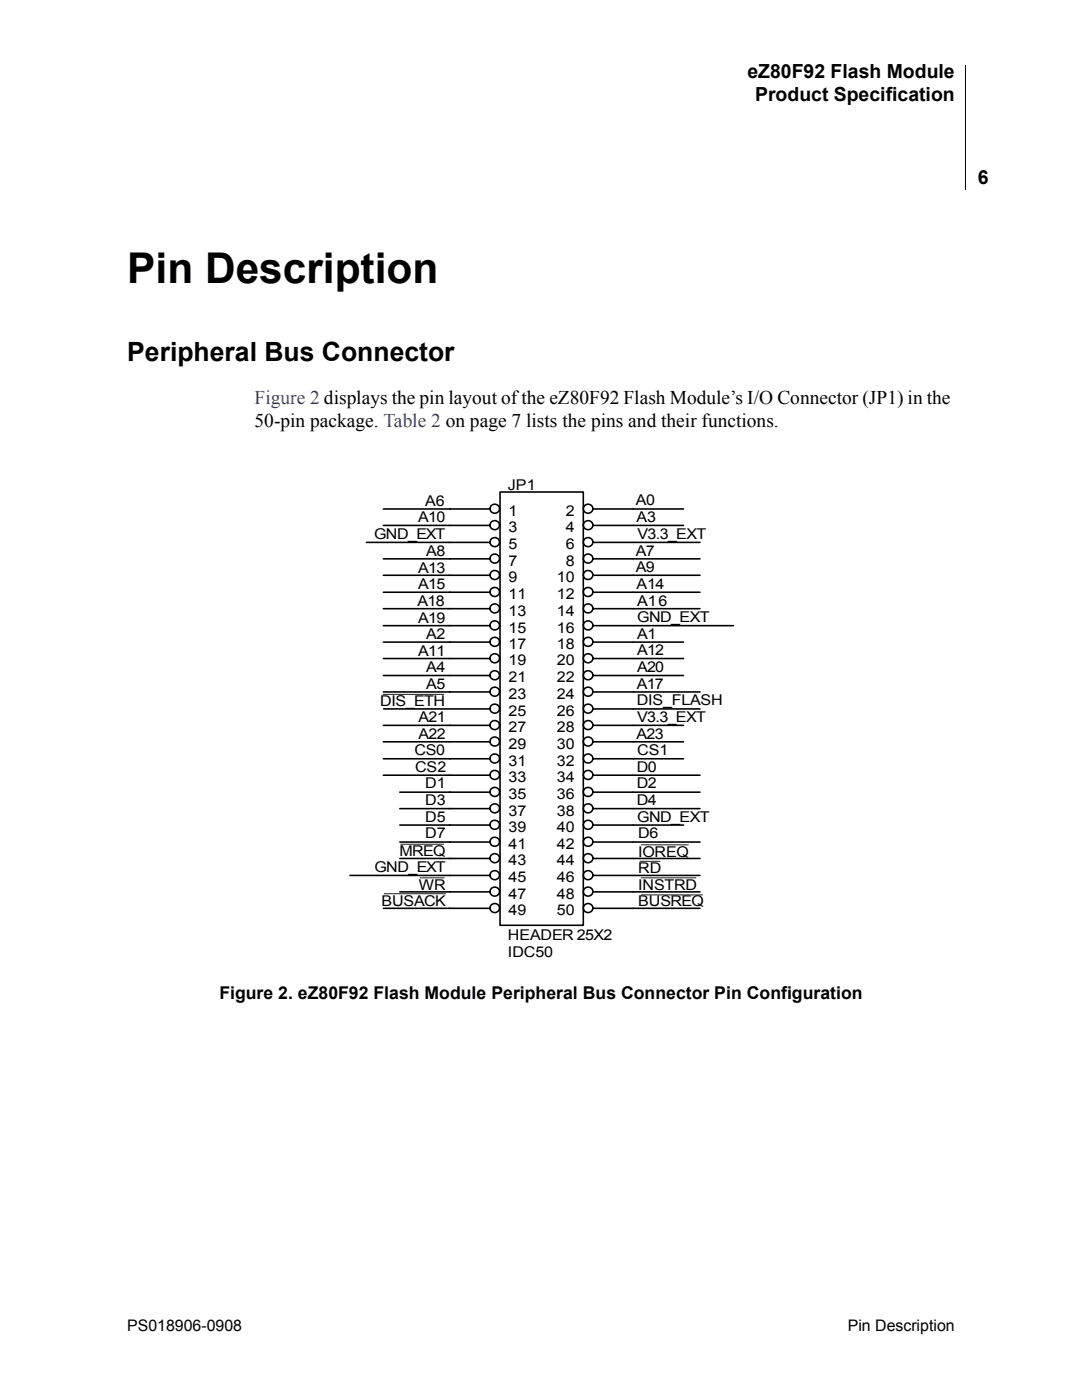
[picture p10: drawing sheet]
<svg xmlns="http://www.w3.org/2000/svg" width="216mm" height="279mm" viewBox="0 0 216 279" stroke-linecap="round" stroke-linejoin="round" font-family="sans-serif">
<path d="M192.5 13h.2z" fill="#000"/>
<path d="M192.6 13v24.9" fill="none" stroke="#000" stroke-width=".2"/>
<g fill="#fff">
<path d="M163.4 27.7h27.1v10.1h-27.1z"/>
<path d="M68.3 94.6h79.3v99.6h-79.3z"/>
</g>
<g fill="none" stroke="#000" stroke-width=".32">
<path d="M99.8 98.2h16.6v86.5h-16.6zM73.1 108.2h24.7M76.5 101.6h21.3M76.5 104.9h21.3M76.5 111.5h21.3M76.5 114.8h21.3M76.5 118.2h21.3M99.7 101.5a.95 .95 0 0 0-1.5-.8 .95 .95 0 0 0 0 1.6 .95 .95 0 0 0 1.5-.8M99.7 104.8a.95 .95 0 0 0-1.5-.8 .95 .95 0 0 0 0 1.6 .95 .95 0 0 0 1.5-.8M99.7 108.1a.95 .95 0 0 0-1.5-.8 .95 .95 0 0 0 0 1.7 .95 .95 0 0 0 1.5-.8M99.7 111.4a.95 .95 0 0 0-1.5-.8 .95 .95 0 0 0 0 1.7 .95 .95 0 0 0 1.5-.8M99.7 114.7a.95 .95 0 0 0-1.5-.8 .95 .95 0 0 0 0 1.6 .95 .95 0 0 0 1.5-.7"/>
<path d="M99.7 118.1a.95 .95 0 0 0-1.5-.8 .95 .95 0 0 0 0 1.6 .95 .95 0 0 0 1.5-.8M118.3 101.5a.95 .95 0 0 0-1.4-.8 .95 .95 0 0 0 0 1.6 .95 .95 0 0 0 1.4-.8M118.3 104.8a.95 .95 0 0 0-1.4-.8 .95 .95 0 0 0 0 1.6 .95 .95 0 0 0 1.4-.8M118.3 108.1a.95 .95 0 0 0-1.4-.8 .95 .95 0 0 0 0 1.7 .95 .95 0 0 0 1.4-.8M118.3 111.4a.95 .95 0 0 0-1.4-.8 .95 .95 0 0 0 0 1.7 .95 .95 0 0 0 1.4-.8M118.3 114.7a.95 .95 0 0 0-1.4-.8 .95 .95 0 0 0 0 1.6 .95 .95 0 0 0 1.4-.7M118.3 118.1a.95 .95 0 0 0-1.4-.8 .95 .95 0 0 0 0 1.6 .95 .95 0 0 0 1.4-.8M118.4 101.6h18M118.4 104.9h18M118.4 108.2h21.3M118.4 111.5h21.3M118.4 114.8h21.3"/>
<path d="M118.4 118.2h21.3M76.5 121.5h21.3M76.5 124.9h21.3M76.5 128.1h21.3M76.5 131.4h21.3M76.5 134.8h21.3M76.5 138.1h21.3M99.7 121.4a.95 .95 0 0 0-1.5-.8 .95 .95 0 0 0 0 1.6 .95 .95 0 0 0 1.5-.8M99.7 124.8a.95 .95 0 0 0-1.5-.8 .95 .95 0 0 0 0 1.6 .95 .95 0 0 0 1.5-.8M99.7 128a.95 .95 0 0 0-1.5-.8 .95 .95 0 0 0 0 1.7 .95 .95 0 0 0 1.5-.8M99.7 131.3a.95 .95 0 0 0-1.5-.8 .95 .95 0 0 0 0 1.7 .95 .95 0 0 0 1.5-.8M99.7 134.7a.95 .95 0 0 0-1.5-.8 .95 .95 0 0 0 0 1.7 .95 .95 0 0 0 1.5-.8"/>
<path d="M99.7 138a.95 .95 0 0 0-1.5-.8 .95 .95 0 0 0 0 1.6 .95 .95 0 0 0 1.5-.8M118.3 121.4a.95 .95 0 0 0-1.4-.8 .95 .95 0 0 0 0 1.6 .95 .95 0 0 0 1.4-.8M118.3 124.8a.95 .95 0 0 0-1.4-.8 .95 .95 0 0 0 0 1.6 .95 .95 0 0 0 1.4-.8M118.3 128a.95 .95 0 0 0-1.4-.8 .95 .95 0 0 0 0 1.7 .95 .95 0 0 0 1.4-.8M118.3 131.3a.95 .95 0 0 0-1.4-.8 .95 .95 0 0 0 0 1.7 .95 .95 0 0 0 1.4-.8M118.3 134.7a.95 .95 0 0 0-1.4-.8 .95 .95 0 0 0 0 1.7 .95 .95 0 0 0 1.4-.8M118.3 138a.95 .95 0 0 0-1.4-.8 .95 .95 0 0 0 0 1.6 .95 .95 0 0 0 1.4-.8M118.4 121.5h21.3M118.4 124.9h27.9M118.4 128.1h18M118.4 131.4h18M118.4 134.8h18"/>
<path d="M118.4 138.1h21.3M76.5 144.8h21.3M76.5 148h21.3M76.5 151.4h21.3M76.5 154.7h21.3M76.5 141.5h21.3M79.8 158.1h18M99.7 141.4a.95 .95 0 0 0-1.5-.8 .95 .95 0 0 0 0 1.6 .95 .95 0 0 0 1.5-.8M99.7 144.7a.95 .95 0 0 0-1.5-.8 .95 .95 0 0 0 0 1.6 .95 .95 0 0 0 1.5-.8M99.7 147.9a.95 .95 0 0 0-1.5-.8 .95 .95 0 0 0 0 1.7 .95 .95 0 0 0 1.5-.8M99.7 151.3a.95 .95 0 0 0-1.5-.8 .95 .95 0 0 0 0 1.7 .95 .95 0 0 0 1.5-.8M99.7 154.6a.95 .95 0 0 0-1.5-.8 .95 .95 0 0 0 0 1.7 .95 .95 0 0 0 1.5-.8"/>
<path d="M99.7 158a.95 .95 0 0 0-1.5-.8 .95 .95 0 0 0 0 1.6 .95 .95 0 0 0 1.5-.8M118.3 141.4a.95 .95 0 0 0-1.4-.8 .95 .95 0 0 0 0 1.6 .95 .95 0 0 0 1.4-.8M118.3 144.7a.95 .95 0 0 0-1.4-.8 .95 .95 0 0 0 0 1.6 .95 .95 0 0 0 1.4-.8M118.3 147.9a.95 .95 0 0 0-1.4-.8 .95 .95 0 0 0 0 1.7 .95 .95 0 0 0 1.4-.8M118.3 151.3a.95 .95 0 0 0-1.4-.8 .95 .95 0 0 0 0 1.7 .95 .95 0 0 0 1.4-.8M118.3 154.6a.95 .95 0 0 0-1.4-.8 .95 .95 0 0 0 0 1.7 .95 .95 0 0 0 1.4-.8M118.3 158a.95 .95 0 0 0-1.4-.8 .95 .95 0 0 0 0 1.6 .95 .95 0 0 0 1.4-.8M118.4 141.5h21.3M118.4 144.8h18M118.4 148h18M118.4 151.4h18M118.4 154.7h21.3"/>
<path d="M118.4 158.1h21.3M69.8 174.7h28M79.8 161.4h18M79.8 164.7h18M79.8 168h18M79.8 171.3h18M79.8 178h18M99.7 161.3a.95 .95 0 0 0-1.5-.8 .95 .95 0 0 0 0 1.6 .95 .95 0 0 0 1.5-.8M99.7 164.6a.95 .95 0 0 0-1.5-.8 .95 .95 0 0 0 0 1.6 .95 .95 0 0 0 1.5-.8M99.7 167.9a.95 .95 0 0 0-1.5-.8 .95 .95 0 0 0 0 1.7 .95 .95 0 0 0 1.5-.8M99.7 171.2a.95 .95 0 0 0-1.5-.8 .95 .95 0 0 0 0 1.7 .95 .95 0 0 0 1.5-.8M99.7 174.6a.95 .95 0 0 0-1.5-.8 .95 .95 0 0 0 0 1.7 .95 .95 0 0 0 1.5-.8"/>
<path d="M99.7 177.9a.95 .95 0 0 0-1.5-.8 .95 .95 0 0 0 0 1.6 .95 .95 0 0 0 1.5-.8M118.3 161.3a.95 .95 0 0 0-1.4-.8 .95 .95 0 0 0 0 1.6 .95 .95 0 0 0 1.4-.8M118.3 164.6a.95 .95 0 0 0-1.4-.8 .95 .95 0 0 0 0 1.6 .95 .95 0 0 0 1.4-.8M118.3 167.9a.95 .95 0 0 0-1.4-.8 .95 .95 0 0 0 0 1.7 .95 .95 0 0 0 1.4-.8M118.3 171.2a.95 .95 0 0 0-1.4-.8 .95 .95 0 0 0 0 1.7 .95 .95 0 0 0 1.4-.8M118.3 174.6a.95 .95 0 0 0-1.4-.8 .95 .95 0 0 0 0 1.7 .95 .95 0 0 0 1.4-.8M118.3 177.9a.95 .95 0 0 0-1.4-.8 .95 .95 0 0 0 0 1.6 .95 .95 0 0 0 1.4-.8M118.4 161.4h21.3M118.4 164.7h18M118.4 168h21.3M118.4 171.3h21.3M118.4 174.7h21.3"/>
<path d="M118.4 178h21.3M76.5 181.3h21.3M99.7 181.2a.95 .95 0 0 0-1.5-.8 .95 .95 0 0 0 0 1.6 .95 .95 0 0 0 1.5-.8M118.3 181.2a.95 .95 0 0 0-1.4-.8 .95 .95 0 0 0 0 1.6 .95 .95 0 0 0 1.4-.8M118.4 181.3h21.3"/>
</g>
<g fill="#fff" stroke="#231f20" stroke-width=".2">
<path d="M76.4 138.6h12.2z"/>
<path d="M79.9 168.5h8.7z"/>
<path d="M76.6 178.4h12.4z"/>
<path d="M127.9 178.6h12.3z"/>
<path d="M127.9 175.2h11z"/>
<path d="M127.9 168.6h9.5z"/>
<path d="M127.6 171.9h4.2z"/>
<path d="M83.8 175.2h4.9z"/>
</g>
<text font-size="8.5" x="25.4" y="56.5">Pin Description</text>
<text font-size="5.3" x="25.4" y="72">Peripheral Bus Connector</text>
<g font-size="3.9">
<text x="149.1" y="15.6">eZ80F92 Flash Module</text>
<text x="150.7" y="20.2">Product Specification</text>
<text x="195.1" y="36.7">6</text>
<text x="50.8" y="85.1">50-pin package. Table 2 on page 7 lists the pins and their functions.</text>
</g>
<text font-size="3.9" fill="#00f" x="50.8" y="80.5">Figure 2 displays the pin layout of the eZ80F92 Flash Module’s I/O Connector (JP1) in the</text>
<text font-size="3.5" x="43.8" y="199.4">Figure 2. eZ80F92 Flash Module Peripheral Bus Connector Pin Configuration</text>
<g font-size="3.2">
<text x="25.4" y="265.7">PS018906-0908</text>
<text x="169.2" y="265.7">Pin Description</text>
</g>
<g font-size="3">
<text x="84.9" y="101">A6</text>
<text x="101.4" y="97.9">JP1</text>
<text x="126.8" y="100.8">A0</text>
<text x="74.6" y="107.7">GND_EXT</text>
<text x="83.5" y="104.2">A10</text>
<text x="101.5" y="103">1</text>
<text x="101.5" y="106.2">3</text>
<text x="112.9" y="103">2</text>
<text x="112.9" y="106.2">4</text>
<text x="127" y="104.2">A3</text>
<text x="127.2" y="107.5">V3.3_EXT</text>
<text x="85" y="110.9">A8</text>
<text x="101.5" y="109.6">5</text>
<text x="101.5" y="112.9">7</text>
<text x="112.9" y="109.6">6</text>
<text x="112.9" y="112.9">8</text>
<text x="126.9" y="110.9">A7</text>
<text x="83.5" y="117.6">A15</text>
<text x="83.5" y="114.3">A13</text>
<text x="101.5" y="116.2">9</text>
<text x="101.5" y="119.6">11</text>
<text x="111.1" y="119.6">12</text>
<text x="111.1" y="116.2">10</text>
<text x="126.9" y="114.2">A9</text>
<text x="127" y="117.5">A14</text>
<text x="83.3" y="120.8">A18</text>
<text x="83.5" y="124.2">A19</text>
<text x="101.5" y="122.9">13</text>
<text x="111.1" y="122.9">14</text>
<text x="127.1" y="124.1">GND_EXT</text>
<text x="127.2" y="120.8">A16</text>
<text x="83.5" y="130.9">A11</text>
<text x="85" y="127.5">A2</text>
<text x="101.5" y="126.2">15</text>
<text x="101.5" y="129.5">17</text>
<text x="111.1" y="126.2">16</text>
<text x="111.1" y="129.5">18</text>
<text x="127.1" y="130.8">A12</text>
<text x="127.1" y="127.5">A1</text>
<text x="85" y="134.2">A4</text>
<text x="85" y="137.6">A5</text>
<text x="101.5" y="132.8">19</text>
<text x="101.5" y="136.2">21</text>
<text x="111.1" y="132.8">20</text>
<text x="111.1" y="136.2">22</text>
<text x="127" y="137.5">A17</text>
<text x="127.1" y="134.2">A20</text>
<text x="75.9" y="141">DIS_ETH</text>
<text x="101.5" y="139.5">23</text>
<text x="101.5" y="142.9">25</text>
<text x="111.1" y="139.5">24</text>
<text x="111.1" y="142.9">26</text>
<text x="127.1" y="140.7">DIS_FLASH</text>
<text x="83.5" y="144.1">A21</text>
<text x="83.5" y="147.4">A22</text>
<text x="101.5" y="146.1">27</text>
<text x="101.5" y="149.4">29</text>
<text x="111.1" y="146.1">28</text>
<text x="111.1" y="149.4">30</text>
<text x="127" y="147.4">A23</text>
<text x="127.1" y="144.1">V3.3_EXT</text>
<text x="82.7" y="150.7">CS0</text>
<text x="82.8" y="154.1">CS2</text>
<text x="101.5" y="152.8">31</text>
<text x="111.1" y="152.8">32</text>
<text x="127" y="154.1">D0</text>
<text x="127.1" y="150.7">CS1</text>
<text x="84.8" y="157.4">D1</text>
<text x="84.8" y="160.7">D3</text>
<text x="101.5" y="156.1">33</text>
<text x="101.5" y="159.5">35</text>
<text x="111.1" y="156.1">34</text>
<text x="111.1" y="159.5">36</text>
<text x="127" y="157.4">D2</text>
<text x="127" y="160.7">D4</text>
<text x="84.8" y="167.3">D7</text>
<text x="84.8" y="164">D5</text>
<text x="101.5" y="162.8">37</text>
<text x="101.5" y="166">39</text>
<text x="111.1" y="162.8">38</text>
<text x="111.1" y="166">40</text>
<text x="127.1" y="164">GND_EXT</text>
<text x="127.3" y="167.3">D6</text>
<text x="74.7" y="174">GND_EXT</text>
<text x="79.7" y="170.8">MREQ</text>
<text x="101.5" y="169.4">41</text>
<text x="101.5" y="172.7">43</text>
<text x="111.1" y="169.4">42</text>
<text x="111.1" y="172.7">44</text>
<text x="127.3" y="171">IOREQ</text>
<text x="83.5" y="177.7">WR</text>
<text x="101.5" y="176.1">45</text>
<text x="101.5" y="179.4">47</text>
<text x="111.1" y="176.1">46</text>
<text x="111.1" y="179.4">48</text>
<text x="127.3" y="177.7">INSTRD</text>
<text x="127.3" y="174.3">RD</text>
<text x="76.1" y="180.8">BUSACK</text>
<text x="101.5" y="182.6">49</text>
<text x="111.1" y="182.6">50</text>
<text x="127.3" y="180.9">BUSREQ</text>
<text x="101.4" y="187.6">HEADER 25X2</text>
<text x="101.4" y="190.9">IDC50</text>
</g>
</svg>
